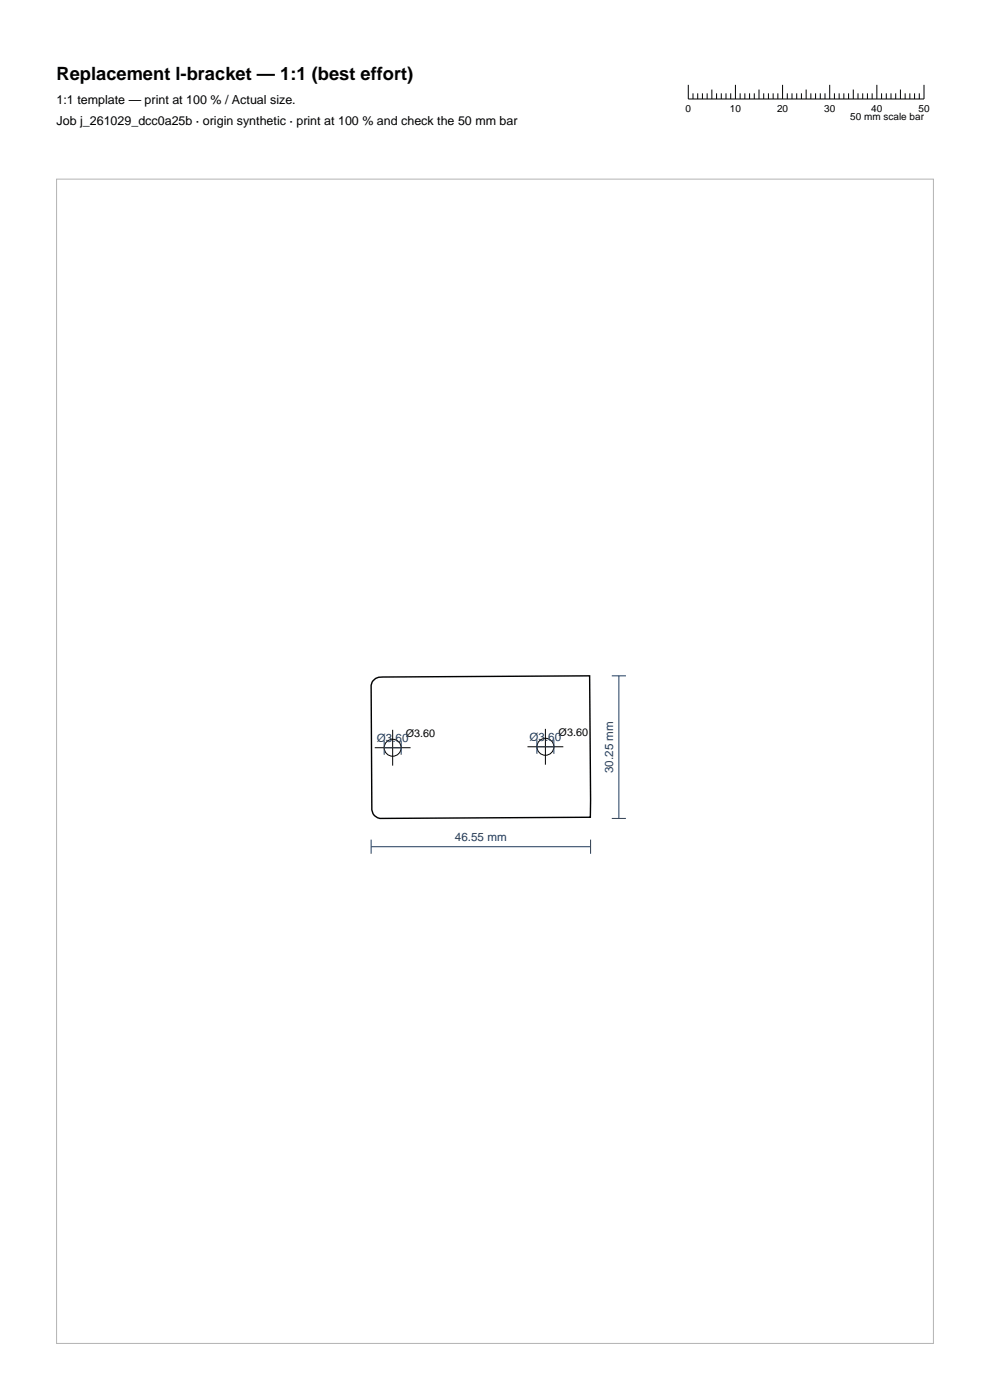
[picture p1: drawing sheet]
<svg xmlns="http://www.w3.org/2000/svg" width="210mm" height="297mm" viewBox="0 0 210 297" stroke-linecap="round" stroke-linejoin="round" font-family="sans-serif">
<g fill="none" stroke="#000" stroke-width=".21">
<path d="M146 18v3h50v-3M147 19.8v1.2M148 19.8v1.2M149 19.8v1.2M150 19.8v1.2M151 19v2M152 19.8v1.2M153 19.8v1.2M154 19.8v1.2M155 19.8v1.2M156 18v3M157 19.8v1.2"/>
<path d="M158 19.8v1.2M159 19.8v1.2M160 19.8v1.2M161 19v2M162 19.8v1.2M163 19.8v1.2M164 19.8v1.2M165 19.8v1.2M166 18v3M167 19.8v1.2M168 19.8v1.2M169 19.8v1.2"/>
<path d="M170 19.8v1.2M171 19v2M172 19.8v1.2M173 19.8v1.2M174 19.8v1.2M175 19.8v1.2M176 18v3M177 19.8v1.2M178 19.8v1.2M179 19.8v1.2M180 19.8v1.2M181 19v2"/>
<path d="M182 19.8v1.2M183 19.8v1.2M184 19.8v1.2M185 19.8v1.2M186 18v3M187 19.8v1.2M188 19.8v1.2M189 19.8v1.2M190 19.8v1.2M191 19v2M192 19.8v1.2M193 19.8v1.2"/>
<path d="M194 19.8v1.2M195 19.8v1.2M79.5 158.6h7.6M83.3 154.8v7.6M111.9 158.4h7.6M115.7 154.6v7.6"/>
<circle cx="83.3" cy="158.6" r="1.8"/>
<circle cx="115.7" cy="158.4" r="1.8"/>
</g>
<path d="M79.1 144.4l.6-.5 .6-.2 .9-.1 43.9-.2 .1 30-44.6 .2a2.02 2.02 0 0 1-1.7-1.8l-.2-26.4z" fill="none" stroke="#000" stroke-width=".3"/>
<path d="M81.5 158.6h3.6M81.5 157.1v3M85.1 157.1v3M113.9 158.4h3.6M113.9 156.9v3M117.5 156.9v3M129.8 143.4h3M131.3 143.4v30.2M78.7 179.6h46.6M78.7 178.1v3M125.3 178.1v3M129.8 173.6h3" fill="none" stroke="#1f3b5e" stroke-width=".21"/>
<path d="M12 38h186v247h-186z" fill="none" stroke="#b3b3b3" stroke-width=".21"/>
<text font-size="3.9" x="12" y="17">Replacement l-bracket — 1:1 (best effort)</text>
<g font-size="2.6">
<text x="12" y="22">1:1 template — print at 100 % / Actual size.</text>
<text x="12" y="26.5">Job j_261029_dcc0a25b · origin synthetic · print at 100 % and check the 50 mm bar</text>
</g>
<g font-size="2.5" fill="#1f3b5e">
<text x="79.9" y="157.4">Ø3.60</text>
<text x="112.3" y="157.2">Ø3.60</text>
<text x="130.1" y="164" transform="rotate(-90 130.1 164)">30.25 mm</text>
<text x="96.5" y="178.4">46.55 mm</text>
</g>
<g font-size="2.3">
<text x="86.1" y="156.3">Ø3.60</text>
<text x="118.5" y="156.1">Ø3.60</text>
</g>
<g font-size="2.1">
<text x="145.4" y="23.8">0</text>
<text x="154.8" y="23.8">10</text>
<text x="164.8" y="23.8">20</text>
<text x="174.8" y="23.8">30</text>
<text x="184.8" y="23.8">40</text>
<text x="194.8" y="23.8">50</text>
<text x="180.4" y="25.5">50 mm scale bar</text>
</g>
</svg>
